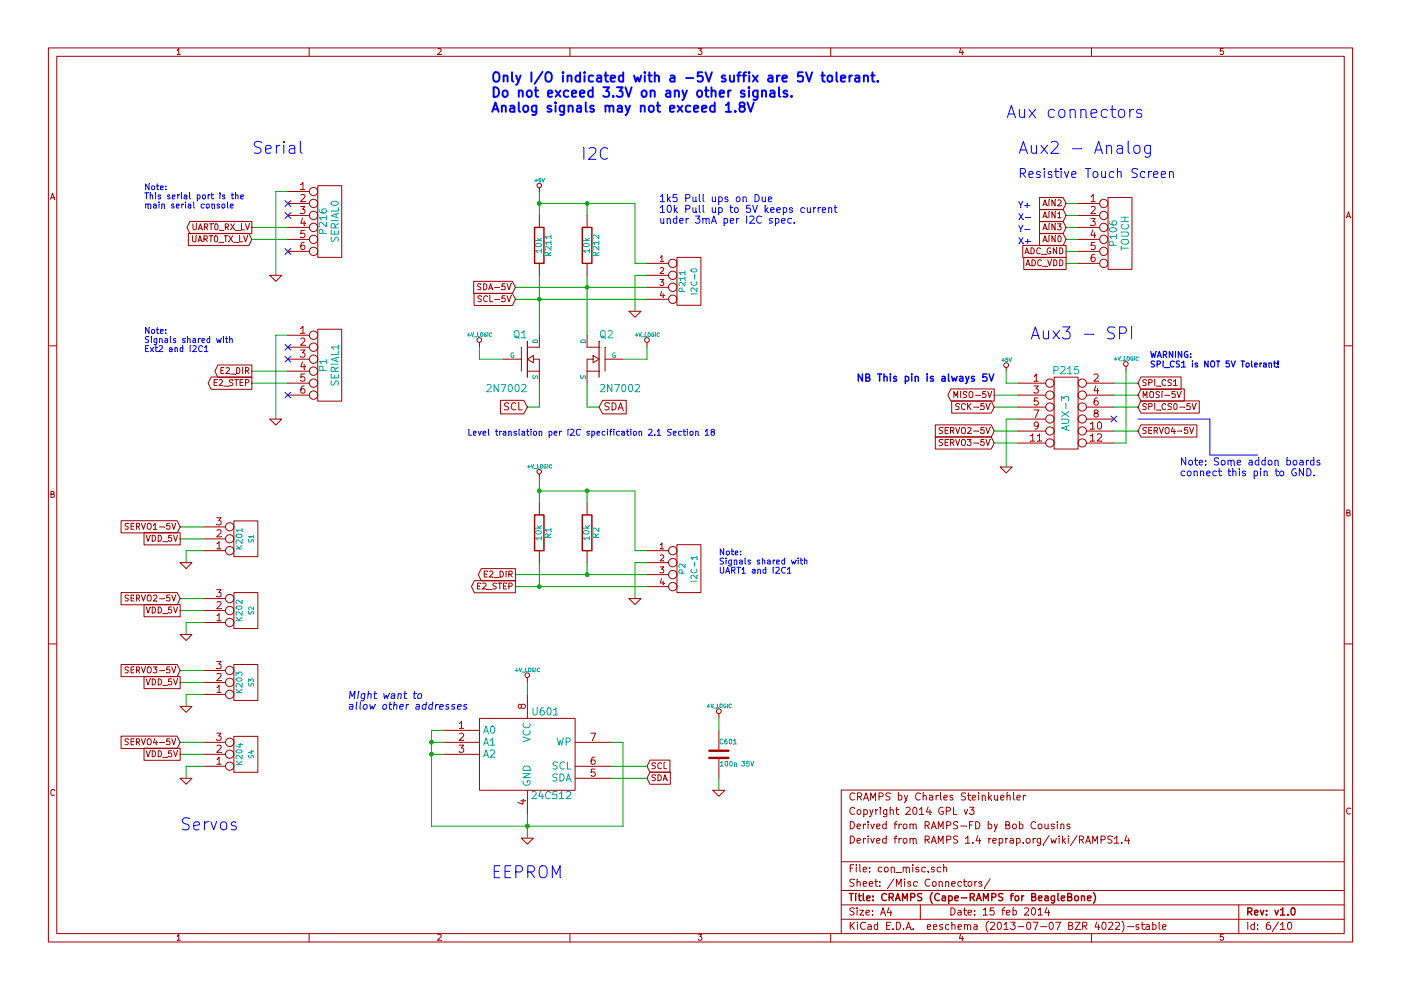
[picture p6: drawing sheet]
EESchema Schematic File Version 2
LIBS:power
LIBS:device
LIBS:transistors
LIBS:conn
LIBS:linear
LIBS:regul
LIBS:74xx
LIBS:cmos4000
LIBS:adc-dac
LIBS:memory
LIBS:xilinx
LIBS:special
LIBS:microcontrollers
LIBS:dsp
LIBS:microchip
LIBS:analog_switches
LIBS:motorola
LIBS:texas
LIBS:intel
LIBS:audio
LIBS:interface
LIBS:digital-audio
LIBS:philips
LIBS:display
LIBS:cypress
LIBS:siliconi
LIBS:opto
LIBS:atmel
LIBS:contrib
LIBS:valves
LIBS:RMC
LIBS:arduino_shieldsNCL
LIBS:opendous
LIBS:beaglebone
LIBS:beagleboneblack
LIBS:CRAMPS-cache
EELAYER 27 0
EELAYER END
$Descr A4 11693 8268
encoding utf-8
Sheet 6 10
Title "CRAMPS (Cape-RAMPS for BeagleBone)"
Date "15 feb 2014"
Rev "v1.0"
Comp ""
Comment1 "Derived from RAMPS 1.4 reprap.org/wiki/RAMPS1.4"
Comment2 "Derived from RAMPS-FD by Bob Cousins"
Comment3 "Copyright 2014 GPL v3"
Comment4 "CRAMPS by Charles Steinkuehler"
$EndDescr
Wire Wire Line
    2300 2300 2300 1600
Wire Wire Line
    8300 3400 8500 3400
Wire Wire Line
    9500 3300 9300 3300
Wire Wire Line
    8900 1800 9000 1800
Wire Wire Line
    8900 2000 9000 2000
Wire Wire Line
    8500 3200 8400 3200
Wire Wire Line
    8400 3200 8400 3100
Wire Wire Line
    2400 1900 2100 1900
Wire Wire Line
    1500 4500 1700 4500
Connection ~ 4900 2400
Wire Wire Line
    4900 2300 4900 2800
Connection ~ 4500 2500
Wire Wire Line
    4500 2300 4500 2800
Wire Wire Line
    4300 2400 5400 2400
Connection ~ 4900 1700
Wire Wire Line
    4900 1800 4900 1700
Wire Wire Line
    4500 1700 5300 1700
Wire Wire Line
    5300 1700 5300 2200
Wire Wire Line
    5300 2200 5400 2200
Wire Wire Line
    4500 1600 4500 1800
Connection ~ 4500 1700
Wire Wire Line
    5400 2300 5300 2300
Wire Wire Line
    5300 2300 5300 2600
Wire Wire Line
    4300 2500 5400 2500
Wire Wire Line
    1500 4400 1700 4400
Wire Wire Line
    1700 4600 1550 4600
Wire Wire Line
    1550 4600 1550 4700
Wire Wire Line
    1550 5300 1550 5200
Wire Wire Line
    1550 5200 1700 5200
Wire Wire Line
    1500 5000 1700 5000
Wire Wire Line
    1700 5100 1500 5100
Wire Wire Line
    1500 5700 1700 5700
Wire Wire Line
    1500 5600 1700 5600
Wire Wire Line
    1700 5800 1550 5800
Wire Wire Line
    1550 5800 1550 5900
Wire Wire Line
    1550 6500 1550 6400
Wire Wire Line
    1550 6400 1700 6400
Wire Wire Line
    1500 6200 1700 6200
Wire Wire Line
    1700 6300 1500 6300
Wire Wire Line
    2300 1600 2400 1600
Wire Wire Line
    2100 2000 2400 2000
Wire Wire Line
    8900 1700 9000 1700
Wire Wire Line
    9000 1900 8900 1900
Wire Wire Line
    9300 3400 9500 3400
Wire Wire Line
    8500 3300 8300 3300
Wire Wire Line
    2100 3200 2400 3200
Wire Wire Line
    2400 2800 2300 2800
Wire Wire Line
    2400 3100 2100 3100
Wire Wire Line
    2300 2800 2300 3500
Wire Wire Line
    4300 4900 5400 4900
Wire Wire Line
    5300 5000 5300 4700
Wire Wire Line
    5300 4700 5400 4700
Connection ~ 4500 4100
Wire Wire Line
    4500 4000 4500 4200
Wire Wire Line
    5400 4600 5300 4600
Wire Wire Line
    5300 4600 5300 4100
Wire Wire Line
    5300 4100 4500 4100
Wire Wire Line
    4900 4200 4900 4100
Connection ~ 4900 4100
Wire Wire Line
    4300 4800 5400 4800
Wire Wire Line
    4500 4700 4500 4900
Connection ~ 4500 4900
Wire Wire Line
    4900 4700 4900 4800
Connection ~ 4900 4800
$Comp
L CONN_4 P2
U 1 1
P 5750 4750
F 0 "P2" V 5700 4750 50  0000 C CNN
F 1 "I2C-1" V 5800 4750 50  0000 C CNN
F 2 "" H 5750 4750 60  0001 C CNN
F 3 "" H 5750 4750 60  0001 C CNN
F 4 "Harwin" H 6250 6550 60  0001 C CNN "Mfg"
F 5 "M20-9990445" H 6250 6550 60  0001 C CNN "PartNo"
    1    5750 4750
    1    0    0    -1  
$EndComp
$Comp
L R R2
U 1 1
P 4900 4450
F 0 "R2" V 4980 4450 50  0000 C CNN
F 1 "10k" V 4900 4450 50  0000 C CNN
F 2 "" H 4900 4450 60  0001 C CNN
F 3 "" H 4900 4450 60  0001 C CNN
F 4 "Stackpole" H 6250 6550 60  0001 C CNN "Mfg"
F 5 "RMCF0805FT10K0" H 6250 6550 60  0001 C CNN "PartNo"
F 6 "KOA" H 6250 6550 60  0001 C CNN "AltMfg"
F 7 "RK73H2ATTD1002F" H 6250 6550 60  0001 C CNN "AltPartNo"
    1    4900 4450
    1    0    0    -1  
$EndComp
$Comp
L R R1
U 1 1
P 4500 4450
F 0 "R1" V 4580 4450 50  0000 C CNN
F 1 "10k" V 4500 4450 50  0000 C CNN
F 2 "" H 4500 4450 60  0001 C CNN
F 3 "" H 4500 4450 60  0001 C CNN
F 4 "Stackpole" H 6250 6550 60  0001 C CNN "Mfg"
F 5 "RMCF0805FT10K0" H 6250 6550 60  0001 C CNN "PartNo"
F 6 "KOA" H 6250 6550 60  0001 C CNN "AltMfg"
F 7 "RK73H2ATTD1002F" H 6250 6550 60  0001 C CNN "AltPartNo"
    1    4500 4450
    1    0    0    -1  
$EndComp
$Comp
L GND #PWR069
U 1 1
P 5300 5000
F 0 "#PWR069" H 5300 5000 30  0001 C CNN
F 1 "GND" H 5300 4930 30  0001 C CNN
F 2 "" H 5300 5000 60  0001 C CNN
F 3 "" H 5300 5000 60  0001 C CNN
    1    5300 5000
    1    0    0    -1  
$EndComp
$Comp
L +V_LOGIC #PWR070
U 1 1
P 4500 4000
F 0 "#PWR070" H 4500 3970 30  0001 C CNN
F 1 "+V_LOGIC" H 4500 4100 30  0000 C CNN
F 2 "" H 4500 4000 60  0001 C CNN
F 3 "" H 4500 4000 60  0001 C CNN
    1    4500 4000
    1    0    0    -1  
$EndComp
$Comp
L GND #PWR071
U 1 1
P 2300 3500
F 0 "#PWR071" H 2300 3500 30  0001 C CNN
F 1 "GND" H 2300 3430 30  0001 C CNN
F 2 "" H 2300 3500 60  0001 C CNN
F 3 "" H 2300 3500 60  0001 C CNN
    1    2300 3500
    1    0    0    -1  
$EndComp
$Comp
L CONN_6 P1
U 1 1
P 2750 3050
F 0 "P1" V 2700 3050 60  0000 C CNN
F 1 "SERIAL1" V 2800 3050 60  0000 C CNN
F 2 "" H 2750 3050 60  0001 C CNN
F 3 "" H 2750 3050 60  0001 C CNN
F 4 "Harwin" H 6250 6550 60  0001 C CNN "Mfg"
F 5 "M20-9990645" H 6250 6550 60  0001 C CNN "PartNo"
    1    2750 3050
    1    0    0    -1  
$EndComp
NoConn ~ 2400 2900
NoConn ~ 2400 3000
NoConn ~ 2400 3300
Text Notes 2100 1300 0    100  ~ 0
Serial
NoConn ~ 2400 2100
NoConn ~ 2400 1800
NoConn ~ 2400 1700
$Comp
L CONN_6 P216
U 1 1
P 2750 1850
F 0 "P216" V 2700 1850 60  0000 C CNN
F 1 "SERIAL0" V 2800 1850 60  0000 C CNN
F 2 "" H 2750 1850 60  0001 C CNN
F 3 "" H 2750 1850 60  0001 C CNN
F 4 "Harwin" H 6250 6550 60  0001 C CNN "Mfg"
F 5 "M20-9990645" H 6250 6550 60  0001 C CNN "PartNo"
    1    2750 1850
    1    0    0    -1  
$EndComp
$Comp
L GND #PWR072
U 1 1
P 8400 3900
F 0 "#PWR072" H 8400 3900 30  0001 C CNN
F 1 "GND" H 8400 3830 30  0001 C CNN
F 2 "" H 8400 3900 60  0001 C CNN
F 3 "" H 8400 3900 60  0001 C CNN
    1    8400 3900
    1    0    0    -1  
$EndComp
$Comp
L GND #PWR073
U 1 1
P 2300 2300
F 0 "#PWR073" H 2300 2300 30  0001 C CNN
F 1 "GND" H 2300 2230 30  0001 C CNN
F 2 "" H 2300 2300 60  0001 C CNN
F 3 "" H 2300 2300 60  0001 C CNN
    1    2300 2300
    1    0    0    -1  
$EndComp
Text GLabel 2100 2000 0    50   Input ~ 0
UART0_TX_LV
Text GLabel 2100 1900 0    50   Output ~ 0
UART0_RX_LV
Text Notes 5500 1700 0    60   ~ 0
1k5 Pull ups on Due\n10k Pull up to 5V keeps current\nunder 3mA per I2C spec.
Text Notes 8600 2850 0    100  ~ 0
Aux3 - SPI
Text Notes 8500 1300 0    100  ~ 0
Aux2 - Analog
Text Notes 8400 1000 0    100  ~ 0
Aux connectors
Text Notes 1500 6950 0    100  ~ 0
Servos
$Comp
L CONN_3 K204
U 1 1
P 2050 6300
F 0 "K204" V 2000 6300 50  0000 C CNN
F 1 "S4" V 2100 6300 40  0000 C CNN
F 2 "" H 2050 6300 60  0001 C CNN
F 3 "" H 2050 6300 60  0001 C CNN
F 4 "Harwin" H 6250 6550 60  0001 C CNN "Mfg"
F 5 "M20-9990345" H 6250 6550 60  0001 C CNN "PartNo"
    1    2050 6300
    1    0    0    1   
$EndComp
$Comp
L GND #PWR074
U 1 1
P 1550 6500
F 0 "#PWR074" H 1550 6500 30  0001 C CNN
F 1 "GND" H 1550 6430 30  0001 C CNN
F 2 "" H 1550 6500 60  0001 C CNN
F 3 "" H 1550 6500 60  0001 C CNN
    1    1550 6500
    1    0    0    -1  
$EndComp
Text GLabel 1500 6200 0    50   Input ~ 0
SERVO4-5V
Text GLabel 1500 5600 0    50   Input ~ 0
SERVO3-5V
$Comp
L GND #PWR075
U 1 1
P 1550 5900
F 0 "#PWR075" H 1550 5900 30  0001 C CNN
F 1 "GND" H 1550 5830 30  0001 C CNN
F 2 "" H 1550 5900 60  0001 C CNN
F 3 "" H 1550 5900 60  0001 C CNN
    1    1550 5900
    1    0    0    -1  
$EndComp
$Comp
L CONN_3 K203
U 1 1
P 2050 5700
F 0 "K203" V 2000 5700 50  0000 C CNN
F 1 "S3" V 2100 5700 40  0000 C CNN
F 2 "" H 2050 5700 60  0001 C CNN
F 3 "" H 2050 5700 60  0001 C CNN
F 4 "Harwin" H 6250 6550 60  0001 C CNN "Mfg"
F 5 "M20-9990345" H 6250 6550 60  0001 C CNN "PartNo"
    1    2050 5700
    1    0    0    1   
$EndComp
$Comp
L CONN_3 K202
U 1 1
P 2050 5100
F 0 "K202" V 2000 5100 50  0000 C CNN
F 1 "S2" V 2100 5100 40  0000 C CNN
F 2 "" H 2050 5100 60  0001 C CNN
F 3 "" H 2050 5100 60  0001 C CNN
F 4 "Harwin" H 6250 6550 60  0001 C CNN "Mfg"
F 5 "M20-9990345" H 6250 6550 60  0001 C CNN "PartNo"
    1    2050 5100
    1    0    0    1   
$EndComp
$Comp
L GND #PWR076
U 1 1
P 1550 5300
F 0 "#PWR076" H 1550 5300 30  0001 C CNN
F 1 "GND" H 1550 5230 30  0001 C CNN
F 2 "" H 1550 5300 60  0001 C CNN
F 3 "" H 1550 5300 60  0001 C CNN
    1    1550 5300
    1    0    0    -1  
$EndComp
Text GLabel 1500 5000 0    50   Input ~ 0
SERVO2-5V
Text GLabel 1500 4400 0    50   Input ~ 0
SERVO1-5V
$Comp
L GND #PWR077
U 1 1
P 1550 4700
F 0 "#PWR077" H 1550 4700 30  0001 C CNN
F 1 "GND" H 1550 4630 30  0001 C CNN
F 2 "" H 1550 4700 60  0001 C CNN
F 3 "" H 1550 4700 60  0001 C CNN
    1    1550 4700
    1    0    0    -1  
$EndComp
$Comp
L CONN_3 K201
U 1 1
P 2050 4500
F 0 "K201" V 2000 4500 50  0000 C CNN
F 1 "S1" V 2100 4500 40  0000 C CNN
F 2 "" H 2050 4500 60  0001 C CNN
F 3 "" H 2050 4500 60  0001 C CNN
F 4 "Harwin" H 6250 6550 60  0001 C CNN "Mfg"
F 5 "M20-9990345" H 6250 6550 60  0001 C CNN "PartNo"
    1    2050 4500
    1    0    0    1   
$EndComp
Text Notes 4850 1350 0    98   ~ 0
I2C
Text GLabel 4300 2500 0    50   Input ~ 0
SCL-5V
Text GLabel 4300 2400 0    50   Input ~ 0
SDA-5V
$Comp
L GND #PWR078
U 1 1
P 5300 2600
F 0 "#PWR078" H 5300 2600 30  0001 C CNN
F 1 "GND" H 5300 2530 30  0001 C CNN
F 2 "" H 5300 2600 60  0001 C CNN
F 3 "" H 5300 2600 60  0001 C CNN
    1    5300 2600
    1    0    0    -1  
$EndComp
$Comp
L R R211
U 1 1
P 4500 2050
F 0 "R211" V 4580 2050 50  0000 C CNN
F 1 "10k" V 4500 2050 50  0000 C CNN
F 2 "" H 4500 2050 60  0001 C CNN
F 3 "" H 4500 2050 60  0001 C CNN
F 4 "Stackpole" H 6250 6550 60  0001 C CNN "Mfg"
F 5 "RMCF0805FT10K0" H 6250 6550 60  0001 C CNN "PartNo"
F 6 "KOA" H 6250 6550 60  0001 C CNN "AltMfg"
F 7 "RK73H2ATTD1002F" H 6250 6550 60  0001 C CNN "AltPartNo"
    1    4500 2050
    1    0    0    -1  
$EndComp
$Comp
L R R212
U 1 1
P 4900 2050
F 0 "R212" V 4980 2050 50  0000 C CNN
F 1 "10k" V 4900 2050 50  0000 C CNN
F 2 "" H 4900 2050 60  0001 C CNN
F 3 "" H 4900 2050 60  0001 C CNN
F 4 "Stackpole" H 6250 6550 60  0001 C CNN "Mfg"
F 5 "RMCF0805FT10K0" H 6250 6550 60  0001 C CNN "PartNo"
F 6 "KOA" H 6250 6550 60  0001 C CNN "AltMfg"
F 7 "RK73H2ATTD1002F" H 6250 6550 60  0001 C CNN "AltPartNo"
    1    4900 2050
    1    0    0    -1  
$EndComp
$Comp
L CONN_4 P211
U 1 1
P 5750 2350
F 0 "P211" V 5700 2350 50  0000 C CNN
F 1 "I2C-0" V 5800 2350 50  0000 C CNN
F 2 "" H 5750 2350 60  0001 C CNN
F 3 "" H 5750 2350 60  0001 C CNN
F 4 "Harwin" H 6250 6550 60  0001 C CNN "Mfg"
F 5 "M20-9990445" H 6250 6550 60  0001 C CNN "PartNo"
    1    5750 2350
    1    0    0    -1  
$EndComp
Text Notes 4100 700  0    79   ~ 16
Only I/O indicated with a -5V suffix are 5V tolerant. \nDo not exceed 3.3V on any other signals.\nAnalog signals may not exceed 1.8V
Text Notes 1200 1600 0    50   ~ 0
Note: \nThis serial port is the \nmain serial console
Wire Wire Line
    9500 3600 9300 3600
Wire Wire Line
    9500 3200 9300 3200
$Comp
L +5V #PWR079
U 1 1
P 8400 3100
F 0 "#PWR079" H 8400 3190 20  0001 C CNN
F 1 "+5V" H 8400 3190 30  0000 C CNN
F 2 "" H 8400 3100 60  0000 C CNN
F 3 "" H 8400 3100 60  0000 C CNN
    1    8400 3100
    1    0    0    -1  
$EndComp
Text Notes 7150 3200 0    60   ~ 12
NB This pin is always 5V
NoConn ~ 9300 3500
$Comp
L CONN_6X2 P215
U 1 1
P 8900 3450
F 0 "P215" H 8900 3800 60  0000 C CNN
F 1 "AUX-3" V 8900 3450 60  0000 C CNN
F 2 "" H 8900 3450 60  0000 C CNN
F 3 "" H 8900 3450 60  0000 C CNN
F 4 "Harwin" H 6250 6550 60  0001 C CNN "Mfg"
F 5 "M20-9980645" H 6250 6550 60  0001 C CNN "PartNo"
    1    8900 3450
    1    0    0    -1  
$EndComp
$Comp
L +V_LOGIC #PWR080
U 1 1
P 9400 3100
F 0 "#PWR080" H 9400 3070 30  0001 C CNN
F 1 "+V_LOGIC" H 9400 3200 30  0000 C CNN
F 2 "" H 9400 3100 60  0001 C CNN
F 3 "" H 9400 3100 60  0001 C CNN
    1    9400 3100
    1    0    0    -1  
$EndComp
Wire Wire Line
    9300 3700 9400 3700
Wire Wire Line
    9400 3700 9400 3100
Wire Notes Line
    9500 3500 10100 3500
Wire Notes Line
    10100 3500 10100 3800
Wire Notes Line
    10100 3800 10500 3800
Text Notes 9850 3900 0    60   ~ 0
Note: Some addon boards \nconnect this pin to GND.
$Comp
L 24C512 U601
U 1 1
P 4400 6300
F 0 "U601" H 4550 6650 60  0000 C CNN
F 1 "24C512" H 4600 5950 60  0000 C CNN
F 2 "" H 4400 6300 60  0000 C CNN
F 3 "" H 4400 6300 60  0000 C CNN
F 4 "On Semi" H 6250 6550 60  0001 C CNN "Mfg"
F 5 "CAT24C512WI-GT3" H 6250 6550 60  0001 C CNN "PartNo"
    1    4400 6300
    1    0    0    -1  
$EndComp
$Comp
L GND #PWR081
U 1 1
P 4400 7000
F 0 "#PWR081" H 4400 7000 30  0001 C CNN
F 1 "GND" H 4400 6930 30  0001 C CNN
F 2 "" H 4400 7000 60  0001 C CNN
F 3 "" H 4400 7000 60  0001 C CNN
    1    4400 7000
    1    0    0    -1  
$EndComp
Wire Wire Line
    4400 6800 4400 7000
Wire Wire Line
    3600 6300 3700 6300
Wire Wire Line
    3600 6100 3600 6900
Wire Wire Line
    3600 6900 5200 6900
Connection ~ 4400 6900
Wire Wire Line
    3600 6200 3700 6200
Connection ~ 3600 6300
Wire Wire Line
    3700 6100 3600 6100
Connection ~ 3600 6200
$Comp
L +V_LOGIC #PWR082
U 1 1
P 4400 5700
F 0 "#PWR082" H 4400 5670 30  0001 C CNN
F 1 "+V_LOGIC" H 4400 5800 30  0000 C CNN
F 2 "" H 4400 5700 60  0001 C CNN
F 3 "" H 4400 5700 60  0001 C CNN
    1    4400 5700
    1    0    0    -1  
$EndComp
Wire Wire Line
    4400 5800 4400 5700
Wire Wire Line
    5100 6200 5200 6200
Wire Wire Line
    5200 6200 5200 6900
Text GLabel 5400 6400 2    50   Input ~ 0
SCL
Text GLabel 5400 6500 2    50   Input ~ 0
SDA
Wire Wire Line
    5100 6500 5400 6500
Wire Wire Line
    5100 6400 5400 6400
Text Notes 4100 7350 0    100  ~ 0
EEPROM
$Comp
L C C601
U 1 1
P 6000 6300
F 0 "C601" H 6000 6400 40  0000 L CNN
F 1 "100n 35V" H 6006 6215 40  0000 L CNN
F 2 "" H 6038 6150 30  0000 C CNN
F 3 "" H 6000 6300 60  0000 C CNN
F 4 "Taiyo Yuden" H 6250 6550 60  0001 C CNN "Mfg"
F 5 "GMK212BJ104KGHT" H 6250 6550 60  0001 C CNN "PartNo"
    1    6000 6300
    1    0    0    -1  
$EndComp
$Comp
L GND #PWR083
U 1 1
P 6000 6600
F 0 "#PWR083" H 6000 6600 30  0001 C CNN
F 1 "GND" H 6000 6530 30  0001 C CNN
F 2 "" H 6000 6600 60  0001 C CNN
F 3 "" H 6000 6600 60  0001 C CNN
    1    6000 6600
    1    0    0    -1  
$EndComp
Wire Wire Line
    6000 6500 6000 6600
$Comp
L +V_LOGIC #PWR084
U 1 1
P 6000 6000
F 0 "#PWR084" H 6000 5970 30  0001 C CNN
F 1 "+V_LOGIC" H 6000 6100 30  0000 C CNN
F 2 "" H 6000 6000 60  0001 C CNN
F 3 "" H 6000 6000 60  0001 C CNN
    1    6000 6000
    1    0    0    -1  
$EndComp
Wire Wire Line
    6000 6100 6000 6000
Text Notes 2900 5850 0    60   Italic 0
Might want to \nallow other addresses
$Comp
L MOSFET_N Q1
U 1 1
P 4400 3000
F 0 "Q1" H 4400 3200 60  0000 R CNN
F 1 "2N7002" H 4400 2750 60  0000 R CNN
F 2 "~" H 4400 3000 60  0000 C CNN
F 3 "~" H 4400 3000 60  0000 C CNN
F 4 "Diodes Inc." H 6250 6550 60  0001 C CNN "Mfg"
F 5 "2N7002K-7" H 6250 6550 60  0001 C CNN "PartNo"
    1    4400 3000
    1    0    0    -1  
$EndComp
$Comp
L +V_LOGIC #PWR085
U 1 1
P 4000 2900
F 0 "#PWR085" H 4000 2870 30  0001 C CNN
F 1 "+V_LOGIC" H 4000 3000 30  0000 C CNN
F 2 "" H 4000 2900 60  0001 C CNN
F 3 "" H 4000 2900 60  0001 C CNN
    1    4000 2900
    1    0    0    -1  
$EndComp
Wire Wire Line
    4200 3000 4000 3000
Wire Wire Line
    4000 3000 4000 2900
Wire Wire Line
    4500 3200 4500 3400
Wire Wire Line
    4500 3400 4400 3400
Text GLabel 5000 3400 2    60   Input ~ 0
SDA
Text GLabel 4400 3400 0    60   Input ~ 0
SCL
$Comp
L MOSFET_N Q2
U 1 1
P 5000 3000
F 0 "Q2" H 5000 3200 60  0000 R CNN
F 1 "2N7002" H 5000 2750 60  0000 R CNN
F 2 "~" H 5000 3000 60  0000 C CNN
F 3 "~" H 5000 3000 60  0000 C CNN
F 4 "Diodes Inc." H 6250 6550 60  0001 C CNN "Mfg"
F 5 "2N7002K-7" H 6250 6550 60  0001 C CNN "PartNo"
    1    5000 3000
    -1   0    0    -1  
$EndComp
$Comp
L +V_LOGIC #PWR086
U 1 1
P 5400 2900
F 0 "#PWR086" H 5400 2870 30  0001 C CNN
F 1 "+V_LOGIC" H 5400 3000 30  0000 C CNN
F 2 "" H 5400 2900 60  0001 C CNN
F 3 "" H 5400 2900 60  0001 C CNN
    1    5400 2900
    -1   0    0    -1  
$EndComp
Wire Wire Line
    5200 3000 5400 3000
Wire Wire Line
    5400 3000 5400 2900
Wire Wire Line
    4900 3200 4900 3400
Wire Wire Line
    4900 3400 5000 3400
Text Notes 3900 3650 0    50   ~ 0
Level translation per I2C specification 2.1 Section 18
Text Notes 1200 2800 0    50   ~ 0
Note: \nSignals shared with\nExt2 and I2C1
Text Notes 6000 4650 0    50   ~ 0
Note: \nSignals shared with\nUART1 and I2C1
Text GLabel 8900 1900 0    50   Input ~ 0
AIN3
Text GLabel 8900 1700 0    50   Input ~ 0
AIN2
Text GLabel 8900 1800 0    50   Input ~ 0
AIN1
Text GLabel 8900 2000 0    50   Input ~ 0
AIN0
Text GLabel 8900 2200 0    50   UnSpc ~ 0
ADC_VDD
Text GLabel 8900 2100 0    50   UnSpc ~ 0
ADC_GND
Wire Wire Line
    9000 2100 8900 2100
Wire Wire Line
    9000 2200 8900 2200
Text GLabel 1500 4500 0    50   UnSpc ~ 0
VDD_5V
Text GLabel 1500 5100 0    50   UnSpc ~ 0
VDD_5V
Text GLabel 1500 5700 0    50   UnSpc ~ 0
VDD_5V
Text GLabel 1500 6300 0    50   UnSpc ~ 0
VDD_5V
Text GLabel 4300 4900 0    50   Output ~ 0
E2_STEP
Text GLabel 4300 4800 0    50   Output ~ 0
E2_DIR
Text GLabel 2100 3200 0    50   Output ~ 0
E2_STEP
Text GLabel 2100 3100 0    50   Output ~ 0
E2_DIR
$Comp
L CONN_6 P106
U 1 1
P 9350 1950
F 0 "P106" V 9300 1950 60  0000 C CNN
F 1 "TOUCH" V 9400 1950 60  0000 C CNN
F 2 "" H 9350 1950 60  0001 C CNN
F 3 "" H 9350 1950 60  0001 C CNN
F 4 "Harwin" H 6250 6550 60  0001 C CNN "Mfg"
F 5 "M20-9990645" H 6250 6550 60  0001 C CNN "PartNo"
    1    9350 1950
    1    0    0    -1  
$EndComp
Text Notes 8500 2050 0    50   ~ 0
X+
Text Notes 8500 1850 0    50   ~ 0
X-
Text Notes 8500 1750 0    50   ~ 0
Y+
Text Notes 8500 1950 0    50   ~ 0
Y-
Text Notes 8500 1500 0    75   ~ 0
Resistive Touch Screen
Text GLabel 9500 3300 2    50   Input ~ 0
MOSI-5V
Text GLabel 8300 3400 0    50   Input ~ 0
SCK-5V
Text GLabel 8300 3300 0    50   Output ~ 0
MISO-5V
Text GLabel 9500 3400 2    50   Input ~ 0
SPI_CS0-5V
Text GLabel 9500 3200 2    50   Input ~ 0
SPI_CS1
Text Notes 9600 3000 0    50   ~ 10
WARNING:\nSPI_CS1 is NOT 5V Tolerant!
Wire Wire Line
    8500 3500 8400 3500
Wire Wire Line
    8400 3500 8400 3900
Text GLabel 9500 3600 2    50   Input ~ 0
SERVO4-5V
Text GLabel 8300 3700 0    50   Input ~ 0
SERVO3-5V
Text GLabel 8300 3600 0    50   Input ~ 0
SERVO2-5V
Wire Wire Line
    8500 3600 8300 3600
Wire Wire Line
    8500 3700 8300 3700
$Comp
L +5V #PWR087
U 1 1
P 4500 1600
F 0 "#PWR087" H 4500 1690 20  0001 C CNN
F 1 "+5V" H 4500 1690 30  0000 C CNN
F 2 "" H 4500 1600 60  0000 C CNN
F 3 "" H 4500 1600 60  0000 C CNN
    1    4500 1600
    1    0    0    -1  
$EndComp
$EndSCHEMATC
